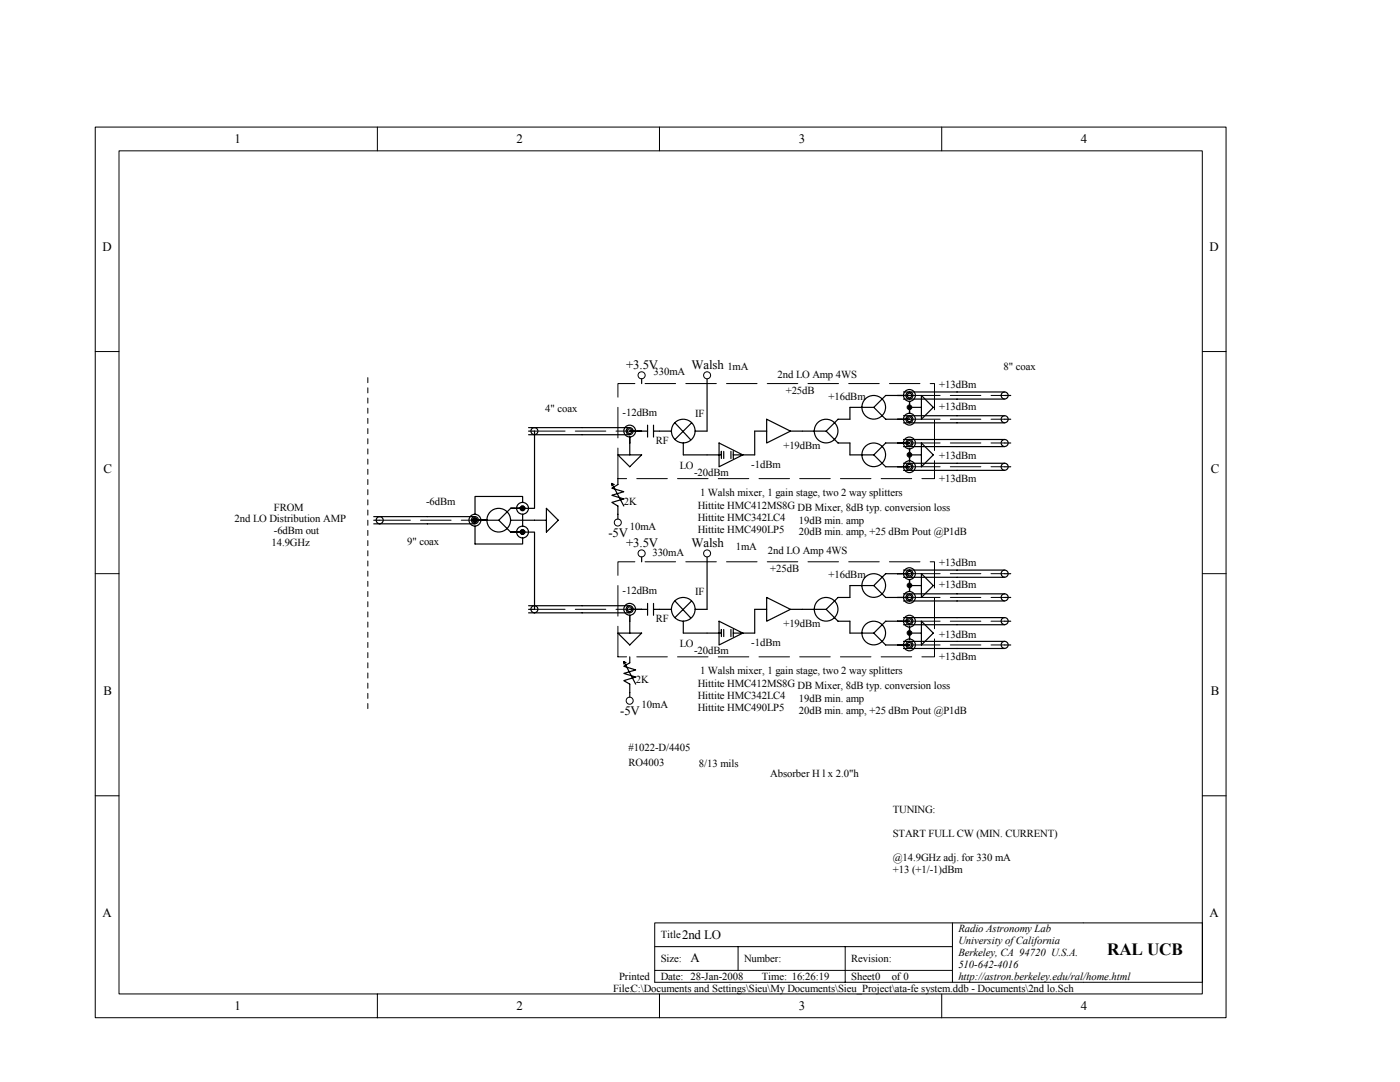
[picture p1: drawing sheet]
<svg xmlns="http://www.w3.org/2000/svg" width="279mm" height="216mm" viewBox="0 0 279 216" stroke-linecap="round" stroke-linejoin="round" font-family="sans-serif">
<g fill="none" stroke="#000" stroke-width=".2">
<path d="M19 25.4h225.7v177.7h-225.7zM23.7 30.1h216.2v168.2h-216.2zM75.3 25.4v4.7M131.6 25.4v4.7M187.9 25.4v4.7M19 70.1h4.7M240 70.1h4.7M19 114.5h4.7M240 114.5h4.7M19 158.8h4.7M240 158.8h4.7M75.3 198.4v4.7"/>
<path d="M130.7 184.1h109.3v11.9h-109.3zM130.7 188.9h59.4M130.7 193.6h59.4M131.6 198.4v4.7M147.3 188.9v4.7M168.7 188.9v7.1M187.9 198.4v4.7M190.1 184.1v11.9"/>
<circle cx="128" cy="74.9" r=".71"/>
<circle cx="141.1" cy="74.9" r=".7"/>
<circle cx="123.3" cy="104.3" r=".7"/>
<circle cx="128" cy="110.4" r=".71"/>
<circle cx="141.1" cy="110.4" r=".7"/>
<circle cx="125.7" cy="139.8" r=".7"/>
</g>
<g fill="none" stroke="#000" stroke-width=".24">
<path d="M128.1 75.6v.9M141.1 75.6v10.4h-2.4M180.3 78.2h20.2M180.3 79.6h20.2M181.5 78.9h-4.7l-2.4 2.4h-4.8v2.4h-2.3l-2.4 2.3h-7.2M183.9 78.9l2.4 2.4-2.4 2.4zM200.5 78.9h1.2M105.5 86h1.2v15.4h-4.8l-2.4 2.4h-4.7M105.5 85.3h20.2M105.5 86.7h20.2M122.1 96.5v.4M122.6 96.7l-.5-.2 2.4 4.5"/>
<path d="M123.3 95.5v1.2l-1.2 .7 2.4 .7-2.4 .7 2.4 .8-2.4 .7 1.2 .7v2.6M123.3 90.8h4.8l-2.4 2.3zM125.7 86h3.5M125.7 87.2v3.6M129.2 84.8v2.4M130.4 86h3.6M130.4 84.8v2.4M134.7 84.4l3.1 3.3M136.4 88.4v2.4h7.6v-.7v1.4M138 84.4l-3.3 3.3M143.5 88.4l4.7 2.4-4.7 2.3zM144.4 90.1v1.4"/>
<path d="M145.9 90.1v1.4M146.3 90.8v.7M153 83.7l4.7 2.3-4.7 2.4zM153 86h-2.4v4.8h-4.3v-.7M164.9 86l2.4 2.4h2.3v2.4h4.8l2.4-2.4h4.7M174.4 90.8l2.4 2.3h4.7M174.4 81.3l2.4 2.4h4.7M180.3 87.7h20.2M180.3 89.1h20.2M180.3 92.4h20.2M180.3 93.9h20.2M180.3 83h20.2"/>
<path d="M180.3 84.4h20.2M181.5 80.1v2.4M181.5 89.6v2.4M181.5 90.8h2.4M181.5 81.3h2.4M183.9 88.4l2.4 2.4-2.4 2.3zM200.5 88.4h1.2M200.5 93.1h1.2M200.5 83.7h1.2M74.6 103.8h1.2M74.6 103.1h20.2M74.6 104.5h20.2"/>
<path d="M94.8 105v3.5h9.5v-1.1M99.5 103.8l2.4 2.4h4.8v15.4h-1.2M101.9 103.8h7.1M104.3 100.3v-1.2h-9.5v3.5M104.3 102.6v2.4M109 101.4l2.4 2.4-2.4 2.4zM128.1 111.2v.9M134.7 119.9l3.1 3.3M138 119.9l-3.3 3.3M141.1 111.2v10.4h-2.4M153 119.2l4.7 2.4-4.7 2.4zM174.4 116.8l2.4 2.4h4.7"/>
<path d="M180.3 113.8h20.2M180.3 115.2h20.2M180.3 118.5h20.2M180.3 119.9h20.2M181.5 114.5h-4.7l-2.4 2.3h-4.8v2.4h-2.3l-2.4 2.4h-7.2M181.5 115.7v2.3M181.5 116.8h2.4M183.9 114.5l2.4 2.3-2.4 2.4zM200.5 119.2h1.2M200.5 114.5h1.2M105.5 120.9h20.2M105.5 122.3h20.2"/>
<path d="M123.3 126.3h4.8l-2.4 2.4zM124.5 132v.5M125 132.3l-.5-.3 2.4 4.5M125.7 131.1v1.2l-1.2 .7 2.4 .7-2.4 .7 2.4 .7-2.4 .7 1.2 .7v2.6M125.7 122.8v3.5M125.7 121.6h3.5M129.2 120.4v2.4M130.4 120.4v2.4M130.4 121.6h3.6M136.4 124v2.3h7.6v-.7v1.4M143.5 124l4.7 2.3-4.7 2.4zM144.4 125.6v1.4"/>
<path d="M145.9 125.6v1.4M146.3 126.3v.7M153 121.6h-2.4v4.7h-4.3v-.7M164.9 121.6l2.4 2.4h2.3v2.3h4.8l2.4-2.3h4.7M174.4 126.3l2.4 2.4h4.7M180.3 123.2h20.2M180.3 124.7h20.2M180.3 128h20.2M180.3 129.4h20.2M181.5 125.1v2.4M181.5 126.3h2.4M183.9 124l2.4 2.3-2.4 2.4z"/>
<path d="M200.5 124h1.2M200.5 128.7h1.2"/>
<circle cx="181.5" cy="78.9" r=".47"/>
<circle cx="181.5" cy="78.9" r=".7"/>
<circle cx="181.5" cy="78.9" r="1.18"/>
<circle cx="200.5" cy="78.9" r=".7"/>
<circle cx="106.7" cy="86" r=".7"/>
<circle cx="125.7" cy="86" r=".47"/>
<circle cx="125.7" cy="86" r=".7"/>
<circle cx="125.7" cy="86" r="1.18"/>
<circle cx="136.4" cy="86" r="2.36"/>
<circle cx="164.9" cy="86" r="2.36"/>
<circle cx="174.4" cy="90.8" r="2.36"/>
<circle cx="174.4" cy="81.3" r="2.36"/>
<circle cx="181.5" cy="88.4" r=".47"/>
<circle cx="181.5" cy="93.1" r=".47"/>
<circle cx="181.5" cy="83.7" r=".47"/>
<circle cx="181.5" cy="83.7" r=".7"/>
<circle cx="181.5" cy="93.1" r=".7"/>
<circle cx="181.5" cy="88.4" r=".7"/>
<circle cx="181.5" cy="83.6" r="1.18"/>
<circle cx="181.5" cy="88.4" r="1.18"/>
<circle cx="181.5" cy="93.1" r="1.18"/>
<circle cx="200.5" cy="83.7" r=".7"/>
<circle cx="200.5" cy="93.1" r=".7"/>
<circle cx="200.5" cy="88.4" r=".7"/>
<circle cx="75.8" cy="103.8" r=".7"/>
<circle cx="94.8" cy="103.8" r=".7"/>
<circle cx="94.8" cy="103.8" r=".46"/>
<circle cx="94.8" cy="103.8" r="1.18"/>
<circle cx="99.5" cy="103.8" r="2.36"/>
<circle cx="104.3" cy="101.4" r=".47"/>
<circle cx="104.3" cy="106.2" r=".46"/>
<circle cx="104.3" cy="101.4" r="1.18"/>
<circle cx="104.3" cy="106.2" r="1.18"/>
<circle cx="174.4" cy="116.8" r="2.36"/>
<circle cx="181.5" cy="114.5" r=".7"/>
<circle cx="181.5" cy="119.2" r=".47"/>
<circle cx="181.5" cy="119.2" r=".7"/>
<circle cx="181.5" cy="114.5" r=".46"/>
<circle cx="181.5" cy="114.5" r="1.18"/>
<circle cx="181.5" cy="119.2" r="1.18"/>
<circle cx="200.5" cy="114.5" r=".7"/>
<circle cx="200.5" cy="119.2" r=".7"/>
<circle cx="106.7" cy="121.6" r=".7"/>
<circle cx="125.7" cy="121.6" r=".47"/>
<circle cx="125.7" cy="121.6" r=".7"/>
<circle cx="125.7" cy="121.6" r="1.18"/>
<circle cx="136.4" cy="121.6" r="2.36"/>
<circle cx="164.9" cy="121.6" r="2.36"/>
<circle cx="174.4" cy="126.3" r="2.36"/>
<circle cx="181.5" cy="128.7" r=".47"/>
<circle cx="181.5" cy="123.9" r=".47"/>
<circle cx="181.5" cy="128.7" r=".7"/>
<circle cx="181.5" cy="123.9" r=".7"/>
<circle cx="181.5" cy="123.9" r="1.18"/>
<circle cx="181.5" cy="128.7" r="1.18"/>
<circle cx="200.5" cy="128.7" r=".7"/>
<circle cx="200.5" cy="123.9" r=".7"/>
</g>
<g fill="none" stroke="#000" stroke-width=".2" stroke-dasharray="6.1 2">
<path d="M181.5 78.9h19M106.7 86h19M123.3 95.5v-19h63.2v19h-63.2M181.5 88.4h19M181.5 93.1h19M181.5 83.7h19M75.8 103.8h19M181.5 114.5h19M181.5 119.2h19M106.7 121.6h19M123.3 131.1v-19h63.2v19h-63.2M181.5 124h19"/>
<path d="M181.5 128.7h19"/>
</g>
<path d="M73.4 75.4v66.3" fill="none" stroke="#000" stroke-width=".2" stroke-dasharray="1 1 1 1 1 1 1 1"/>
<g fill="#000" stroke="#000" stroke-width=".2">
<circle cx="181.5" cy="81.3" r=".47"/>
<circle cx="181.5" cy="90.8" r=".47"/>
<circle cx="94.8" cy="103.8" r=".46"/>
<circle cx="104.3" cy="101.4" r=".47"/>
<circle cx="104.3" cy="106.2" r=".46"/>
<circle cx="181.5" cy="116.8" r=".47"/>
<circle cx="181.5" cy="126.3" r=".47"/>
</g>
<text font-size="3.4" x="221" y="190.5">RAL UCB</text>
<g font-size="2.6">
<text x="46.8" y="28.5">1</text>
<text x="103.1" y="28.5">2</text>
<text x="159.4" y="28.5">3</text>
<text x="215.7" y="28.5">4</text>
<text x="20.4" y="50.1">D</text>
<text x="241.4" y="50.1">D</text>
<text x="125" y="73.6">+3.5V</text>
<text x="138" y="73.6">Walsh</text>
<text x="20.7" y="94.4">C</text>
<text x="241.6" y="94.4">C</text>
<text x="121.4" y="107.2">-5V</text>
<text x="125" y="109.1">+3.5V</text>
<text x="138" y="109.1">Walsh</text>
<text x="20.7" y="138.7">B</text>
<text x="123.8" y="142.8">-5V</text>
<text x="241.6" y="138.7">B</text>
<text x="20.4" y="183">A</text>
<text x="241.4" y="183">A</text>
<text x="136.1" y="187.3">2nd LO</text>
<text x="137.8" y="192">A</text>
<text x="46.8" y="201.5">1</text>
<text x="103.1" y="201.5">2</text>
<text x="159.4" y="201.5">3</text>
<text x="215.7" y="201.5">4</text>
</g>
<g font-size="2.1">
<text x="130.4" y="74.9">330mA</text>
<text x="145.2" y="73.9">1mA</text>
<text x="155.2" y="75.3">2nd LO Amp 4WS</text>
<text x="187.5" y="77.5">+13dBm</text>
<text x="200.3" y="73.9">8&quot; coax</text>
<text x="108.8" y="82.2">4&quot; coax</text>
<text x="124.2" y="82.9">-12dBm</text>
<text x="138.7" y="83.1">IF</text>
<text x="156.8" y="78.7">+25dB</text>
<text x="165.4" y="79.8">+16dBm</text>
<text x="187.5" y="81.7">+13dBm</text>
<text x="130.9" y="88.6">RF</text>
<text x="156.3" y="89.6">+19dBm</text>
<text x="135.7" y="93.6">LO</text>
<text x="138.5" y="95">-20dBm</text>
<text x="149.9" y="93.3">-1dBm</text>
<text x="187.5" y="91.7">+13dBm</text>
<text x="54.7" y="101.9">FROM</text>
<text x="85" y="100.7">-6dBm</text>
<text x="124.5" y="100.7">2K</text>
<text x="139.2" y="101.6">Hittite HMC412MS8G DB Mixer, 8dB typ. conversion loss</text>
<text x="139.7" y="99">1 Walsh mixer, 1 gain stage, two 2 way splitters</text>
<text x="187.5" y="96.2">+13dBm</text>
<text x="46.8" y="104.2">2nd LO Distribution AMP</text>
<text x="54.7" y="106.6">-6dBm out</text>
<text x="125.7" y="105.7">10mA</text>
<text x="139.2" y="104">Hittite HMC342LC4</text>
<text x="139.2" y="106.4">Hittite HMC490LP5</text>
<text x="159.4" y="104.5">19dB min. amp</text>
<text x="159.4" y="106.8">20dB min. amp, +25 dBm Pout @P1dB</text>
<text x="54.2" y="109">14.9GHz</text>
<text x="81.3" y="108.8">9&quot; coax</text>
<text x="130.2" y="110.9">330mA</text>
<text x="146.8" y="109.7">1mA</text>
<text x="153.2" y="110.6">2nd LO Amp 4WS</text>
<text x="187.5" y="113">+13dBm</text>
<text x="124.2" y="118.5">-12dBm</text>
<text x="138.7" y="118.7">IF</text>
<text x="153.7" y="114.2">+25dB</text>
<text x="165.4" y="115.4">+16dBm</text>
<text x="187.5" y="117.3">+13dBm</text>
<text x="130.9" y="124.1">RF</text>
<text x="156.3" y="125.1">+19dBm</text>
<text x="135.7" y="129.1">LO</text>
<text x="138.5" y="130.6">-20dBm</text>
<text x="149.9" y="128.9">-1dBm</text>
<text x="187.5" y="131.7">+13dBm</text>
<text x="187.5" y="127.2">+13dBm</text>
<text x="126.9" y="136.2">2K</text>
<text x="139.2" y="137.2">Hittite HMC412MS8G DB Mixer, 8dB typ. conversion loss</text>
<text x="139.7" y="134.6">1 Walsh mixer, 1 gain stage, two 2 way splitters</text>
<text x="128.1" y="141.2">10mA</text>
<text x="139.2" y="139.6">Hittite HMC342LC4</text>
<text x="139.2" y="141.9">Hittite HMC490LP5</text>
<text x="159.4" y="140">19dB min. amp</text>
<text x="159.4" y="142.4">20dB min. amp, +25 dBm Pout @P1dB</text>
<text x="125.5" y="149.8">#1022-D/4405</text>
<text x="125.5" y="152.8">RO4003</text>
<text x="139.5" y="153.1">8/13 mils</text>
<text x="153.7" y="155">Absorber H l x 2.0&quot;h</text>
<text x="178.2" y="162.3">TUNING:</text>
<text x="178.2" y="167">START FULL CW (MIN. CURRENT)</text>
<text x="178.2" y="171.8">@14.9GHz adj. for 330 mA</text>
<text x="178.2" y="174.2">+13 (+1/-1)dBm</text>
<text x="131.9" y="187.2">Title</text>
<text x="131.9" y="191.9">Size:</text>
<text x="148.5" y="191.9">Number:</text>
<text x="169.9" y="191.9">Revision:</text>
<text x="191.3" y="186">Radio Astronomy Lab</text>
<text x="191.3" y="188.4">University of California</text>
<text x="191.3" y="190.8">Berkeley, CA 94720 U.S.A.</text>
<text x="122.4" y="197.9">File:C:\Documents and Settings\Sieu\My Documents\Sieu_Project\ata-fe system.ddb - Documents\2nd lo.Sch</text>
<text x="123.5" y="195.5">Printed</text>
<text x="131.9" y="195.5">Date: 28-Jan-2008</text>
<text x="152.1" y="195.5">Time: 16:26:19</text>
<text x="169.9" y="195.5">Sheet0</text>
<text x="178" y="195.5">of 0</text>
<text x="191.3" y="193.1">510-642-4016</text>
<text x="191.3" y="195.5">http://astron.berkeley.edu/ral/home.html</text>
</g>
</svg>
